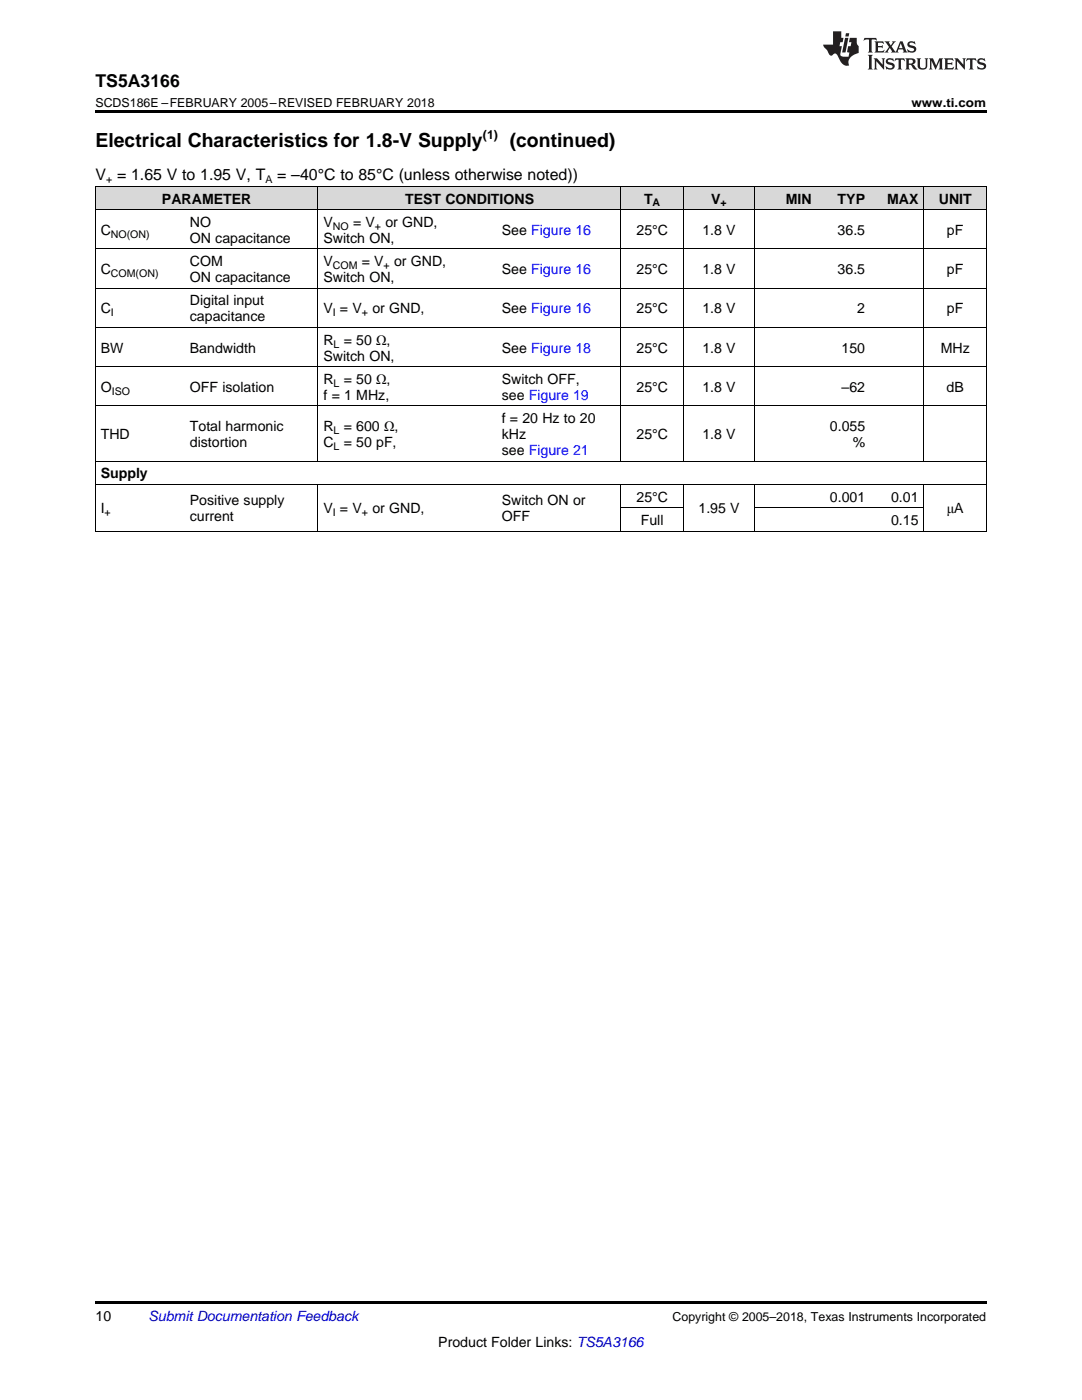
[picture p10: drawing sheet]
<svg xmlns="http://www.w3.org/2000/svg" width="216mm" height="279mm" viewBox="0 0 216 279" stroke-linecap="round" stroke-linejoin="round" font-family="sans-serif">
<g fill="#d8d8d8">
<path d="M19 37.3h17.8v4.6h-17.8z"/>
<path d="M36.8 37.3h26.7v4.6h-26.7z"/>
<path d="M63.5 37.3h35.6v4.6h-35.6z"/>
<path d="M99.1 37.3h24.8v4.6h-24.8z"/>
<path d="M123.9 37.3h12.5v4.6h-12.5z"/>
<path d="M136.4 37.3h14.2v4.6h-14.2z"/>
<path d="M150.6 37.3h12.5v4.6h-12.5z"/>
<path d="M163.1 37.3h10.6v4.6h-10.6z"/>
<path d="M173.7 37.3h10.7v4.6h-10.7z"/>
<path d="M184.4 37.3h12.4v4.6h-12.4z"/>
</g>
<path d="M19 22h177.8v.5h-177.8zM19 259.7h177.8v.5h-177.8z" fill="#000"/>
<g fill="none" stroke="#000" stroke-width=".2">
<path d="M19 37.2h177.8v68.8M19.1 37.2v68.8M63.4 37.2v54.9M123.9 37.2v54.9M136.3 37.2v54.9M150.5 37.2v54.9M184.3 37.2v54.9M19 57.5h177.8M19 49.7h177.8M19 41.9h177.8M19 73.2h177.8M19 65.4h177.8"/>
<path d="M19 96.7h177.8M19 92h177.8M19 81h177.8M63.4 96.7v9.3M123.9 96.7v9.3M136.3 96.7v9.3M150.5 96.7v9.3M184.3 96.7v9.3M19 106h177.8M123.9 101.3h12.4M150.6 101.3h33.8"/>
</g>
<g fill="#231f20">
<path d="M172.5 7.6l-.1 .5 .4-.2h.6v.1v2.1l-.2 .4h.9l-.2-.4v-2.1l.1-.1h.5l.5 .2-.2-.5zM174.5 8.3l.2 .3v1.5l-.2 .4h1.8l.2-.6a1.04 1.04 0 0 1-1.3 .2v-.7h.6l.3 .2v-.6l-.3 .2h-.6v-.6l.8-.1 .4 .3-.2-.5zM176.5 8.3l.9 1.1-.9 1.1h.8l-.2-.2 .4-.7 .5 .7-.2 .2h1.5l-.2-.2 .2-.4h.9l.1 .4-.2 .2h1l-.3-.3-.7-1.9h-.5l-.9 2-.8-1 .9-1h-.8l.1 .3-.4 .5-.3-.6 .1-.2zM179.7 8.6l.4 1h-.7zM181.3 8.4a.63 .63 0 0 0-.2 .7 .63 .63 0 0 0 .6 .4l.6 .2 .1 .2a.75 .75 0 0 1-.7 .4 .75 .75 0 0 1-.6-.5l.1 .7 .1-.1a1.11 1.11 0 0 0 1.5-.6 1.13 1.13 0 0 0-1.2-.8l-.1-.4a1.04 1.04 0 0 1 1.2 .2l-.2-.5-.2 .1-.4-.2zM173.2 10.9l.2 .4v2.2l-.2 .4h1l-.3-.4v-2.2l.3-.4zM174.3 11.6l.3 .4v1.5l-.3 .4h.8l-.2-.4v-1.3l1.5 1.7v-1.9l.2-.4h-.7l.2 .4v.9l-1.1-1.3zM177 11.8a.62 .62 0 0 0-.2 .7 .62 .62 0 0 0 .6 .4l.6 .1 .1 .3a.76 .76 0 0 1-.7 .3 .76 .76 0 0 1-.7-.4l.2 .7 .1-.1a1.11 1.11 0 0 0 1.5-.6 1.13 1.13 0 0 0-1.2-.8l-.1-.4a1.04 1.04 0 0 1 1.2 .2l-.2-.6-.2 .1-.5-.1zM178.7 11.6l-.2 .6a.61 .61 0 0 1 .8-.3v1.6l-.2 .4h.9l-.2-.4v-1.6a.63 .63 0 0 1 .7 .3l-.1-.6zM180.6 11.6l.3 .4v1.5l-.3 .4h1l-.2-.2-.1-.8 .6 .2a.76 .76 0 0 0 1.2 .7l-1-1a.58 .58 0 0 0 .6-.5 .58 .58 0 0 0-.5-.6zM181.4 11.9h.1a.45 .45 0 0 1 .5 .1 .45 .45 0 0 1 .1 .5l-.8 .2zM182.9 11.6l.2 .2a2.17 2.17 0 0 0 .3 1.9 .99 .99 0 0 0 1.6-.6v-1.1l.2-.4h-.7l.2 .2a1.92 1.92 0 0 1-.2 1.8 .6 .6 0 0 1-.9-.5v-1.1l.2-.4zM185.4 11.6l.2 .4v1.5l-.2 .4h.7l-.2-.4v-1.4l.8 1.8 .8-1.8v1.4l-.2 .4h.9l-.2-.4v-1.5l.2-.4h-.8l-.6 1.5-.6-1.5zM188.4 11.6l.2 .4v1.5l-.2 .4h1.8l.1-.6a1.04 1.04 0 0 1-1.2 .1v-.6h.5l.4 .2v-.6l-.4 .2h-.5v-.7h.8l.3 .3-.1-.6zM190.5 11.6l.2 .4v1.5l-.2 .4h.7l-.2-.4v-1.3l1.5 1.7v-1.9l.2-.4h-.7l.2 .4v.9l-1.1-1.3zM192.9 11.6l-.1 .6a.61 .61 0 0 1 .7-.3l.1 1.6-.3 .4h1l-.3-.4 .1-1.6a.63 .63 0 0 1 .7 .3l-.1-.6zM195.2 11.8a.62 .62 0 0 0-.2 .7 .62 .62 0 0 0 .6 .4l.6 .1 .1 .3a.76 .76 0 0 1-.7 .3 .76 .76 0 0 1-.6-.4l.1 .7 .1-.1a1.11 1.11 0 0 0 1.6-.6 1.13 1.13 0 0 0-1.3-.8l-.1-.4a1.04 1.04 0 0 1 1.2 .2l-.1-.6-.2 .1-.5-.1z"/>
<path d="M166.2 6.3v2.6h-1.9v.4l.8 .9a.91 .91 0 0 0 1 .8 .56 .56 0 0 1 .5-.3 .56 .56 0 0 1 .5 .3l.4 .8a1.53 1.53 0 0 0 1.9 1.2 1.54 1.54 0 0 1 1-2.1l.9-.3v-1.4a1.52 1.52 0 0 1-.4-1.6h-1.3l-.2 .8h.5l-.2 .8h-.5l-.1 1v.2l.4 .1-.2 .8a1.93 1.93 0 0 1-1.6-.3l.3-1.8h-.5l.2-.8h.4l.2-.8h-.4v-1.3zM168.6 7.6l-.6 2.9h.7l.6-2.9zM168.8 6.6l-.1 .7h.6l.2-.7z"/>
</g>
<g font-size="3.9">
<text x="19" y="29.3">Electrical Characteristics for 1.8-V Supply</text>
<text x="101.7" y="29.3">(continued)</text>
</g>
<text font-size="3.5" x="19" y="17.3">TS5A3166</text>
<g font-size="3.2">
<text x="19" y="36">V = 1.65 V to 1.95 V, T</text>
<text x="55.3" y="36">= –40°C to 85°C (unless otherwise noted))</text>
</g>
<g font-size="2.8">
<text x="32.3" y="40.6">PARAMETER</text>
<text x="80.8" y="40.6">TEST CONDITIONS</text>
<text x="128.5" y="40.6">T</text>
<text x="141.9" y="40.6">V</text>
<text x="156.8" y="40.6">MIN</text>
<text x="167.1" y="40.6">TYP</text>
<text x="177" y="40.6">MAX</text>
<text x="187.3" y="40.6">UNIT</text>
<text x="20.1" y="46.9">C</text>
<text x="37.9" y="45.3">NO</text>
<text x="64.6" y="45.3">V</text>
<text x="70.4" y="45.3">= V</text>
<text x="76.9" y="45.3">or GND,</text>
<text x="100.1" y="46.9">See Figure 16</text>
<text x="127" y="46.9">25°C</text>
<text x="140.2" y="46.9">1.8 V</text>
<text x="167.1" y="46.9">36.5</text>
<text x="188.9" y="46.9">pF</text>
<text x="37.9" y="48.5">ON capacitance</text>
<text x="37.9" y="53.1">COM</text>
<text x="64.6" y="48.5">Switch ON,</text>
<text x="64.6" y="53.1">V</text>
<text x="72.2" y="53.1">= V</text>
<text x="78.6" y="53.1">or GND,</text>
<text x="20.1" y="54.7">C</text>
<text x="37.9" y="56.3">ON capacitance</text>
<text x="64.6" y="56.3">Switch ON,</text>
<text x="100.1" y="54.7">See Figure 16</text>
<text x="127" y="54.7">25°C</text>
<text x="140.2" y="54.7">1.8 V</text>
<text x="167.1" y="54.7">36.5</text>
<text x="188.9" y="54.7">pF</text>
<text x="20.1" y="62.5">C</text>
<text x="37.9" y="61">Digital input</text>
<text x="37.9" y="64.1">capacitance</text>
<text x="64.6" y="62.5">V = V</text>
<text x="74.3" y="62.5">or GND,</text>
<text x="100.1" y="62.5">See Figure 16</text>
<text x="127" y="62.5">25°C</text>
<text x="140.2" y="62.5">1.8 V</text>
<text x="171.1" y="62.5">2</text>
<text x="188.9" y="62.5">pF</text>
<text x="20.1" y="70.4">BW</text>
<text x="37.9" y="70.4">Bandwidth</text>
<text x="64.6" y="68.8">R</text>
<text x="64.6" y="72">Switch ON,</text>
<text x="68.6" y="68.8">= 50 Ω,</text>
<text x="100.1" y="70.4">See Figure 18</text>
<text x="127" y="70.4">25°C</text>
<text x="140.2" y="70.4">1.8 V</text>
<text x="167.9" y="70.4">150</text>
<text x="187.7" y="70.4">MHz</text>
<text x="64.6" y="76.6">R</text>
<text x="68.6" y="76.6">= 50 Ω,</text>
<text x="100.1" y="76.6">Switch OFF,</text>
<text x="20.1" y="78.2">O</text>
<text x="37.9" y="78.2">OFF isolation</text>
<text x="64.6" y="79.8">f = 1 MHz,</text>
<text x="100.1" y="79.8">see Figure 19</text>
<text x="127" y="78.2">25°C</text>
<text x="140.2" y="78.2">1.8 V</text>
<text x="167.9" y="78.2">–62</text>
<text x="188.9" y="78.2">dB</text>
<text x="20.1" y="87.6">THD</text>
<text x="37.9" y="86">Total harmonic</text>
<text x="37.9" y="89.2">distortion</text>
<text x="64.6" y="86">R</text>
<text x="64.6" y="89.2">C</text>
<text x="68.6" y="86">= 600 Ω,</text>
<text x="68.6" y="89.2">= 50 pF,</text>
<text x="100.1" y="84.5">f = 20 Hz to 20</text>
<text x="100.1" y="87.6">kHz</text>
<text x="127" y="87.6">25°C</text>
<text x="140.2" y="87.6">1.8 V</text>
<text x="165.6" y="86">0.055</text>
<text x="170.1" y="89.2">%</text>
<text x="20.1" y="95.5">Supply</text>
<text x="100.1" y="90.8">see Figure 21</text>
<text x="37.9" y="100.9">Positive supply</text>
<text x="100.1" y="100.9">Switch ON or</text>
<text x="127" y="100.1">25°C</text>
<text x="165.6" y="100.1">0.001</text>
<text x="177.8" y="100.1">0.01</text>
<text x="20.1" y="102.4">I</text>
<text x="37.9" y="104">current</text>
<text x="64.6" y="102.4">V = V</text>
<text x="74.3" y="102.4">or GND,</text>
<text x="100.1" y="104">OFF</text>
<text x="127.8" y="104.8">Full</text>
<text x="139.4" y="102.4">1.95 V</text>
<text x="177.8" y="104.8">0.15</text>
<text x="188.9" y="102.4">μA</text>
<text x="19" y="263.6">10</text>
<text x="87.5" y="268.9">Product Folder Links: TS5A3166</text>
</g>
<text font-size="2.8" fill="#0000c8" x="29.6" y="263.6">Submit Documentation Feedback</text>
<g font-size="2.5">
<text x="19" y="21.4">SCDS186E –FEBRUARY 2005–REVISED FEBRUARY 2018</text>
<text x="181.9" y="21.4">www.ti.com</text>
<text x="96.4" y="27.7">(1)</text>
<text x="134.2" y="263.6">Copyright © 2005–2018, Texas Instruments Incorporated</text>
</g>
<g font-size="2.1">
<text x="21.2" y="36.6">+</text>
<text x="53" y="36.6">A</text>
<text x="130.2" y="41.2">A</text>
<text x="143.8" y="41.2">+</text>
<text x="22.1" y="47.4">NO(ON)</text>
<text x="66.4" y="45.9">NO</text>
<text x="74.8" y="45.9">+</text>
<text x="66.4" y="53.7">COM</text>
<text x="76.6" y="53.7">+</text>
<text x="22.1" y="55.3">COM(ON)</text>
<text x="22.1" y="63.1">I</text>
<text x="66.4" y="63.1">I</text>
<text x="72.2" y="63.1">+</text>
<text x="66.6" y="69.4">L</text>
<text x="66.6" y="77.2">L</text>
<text x="22.3" y="78.8">ISO</text>
<text x="66.6" y="86.6">L</text>
<text x="66.6" y="89.8">L</text>
<text x="20.9" y="103">+</text>
<text x="66.4" y="103">I</text>
<text x="72.2" y="103">+</text>
</g>
</svg>
